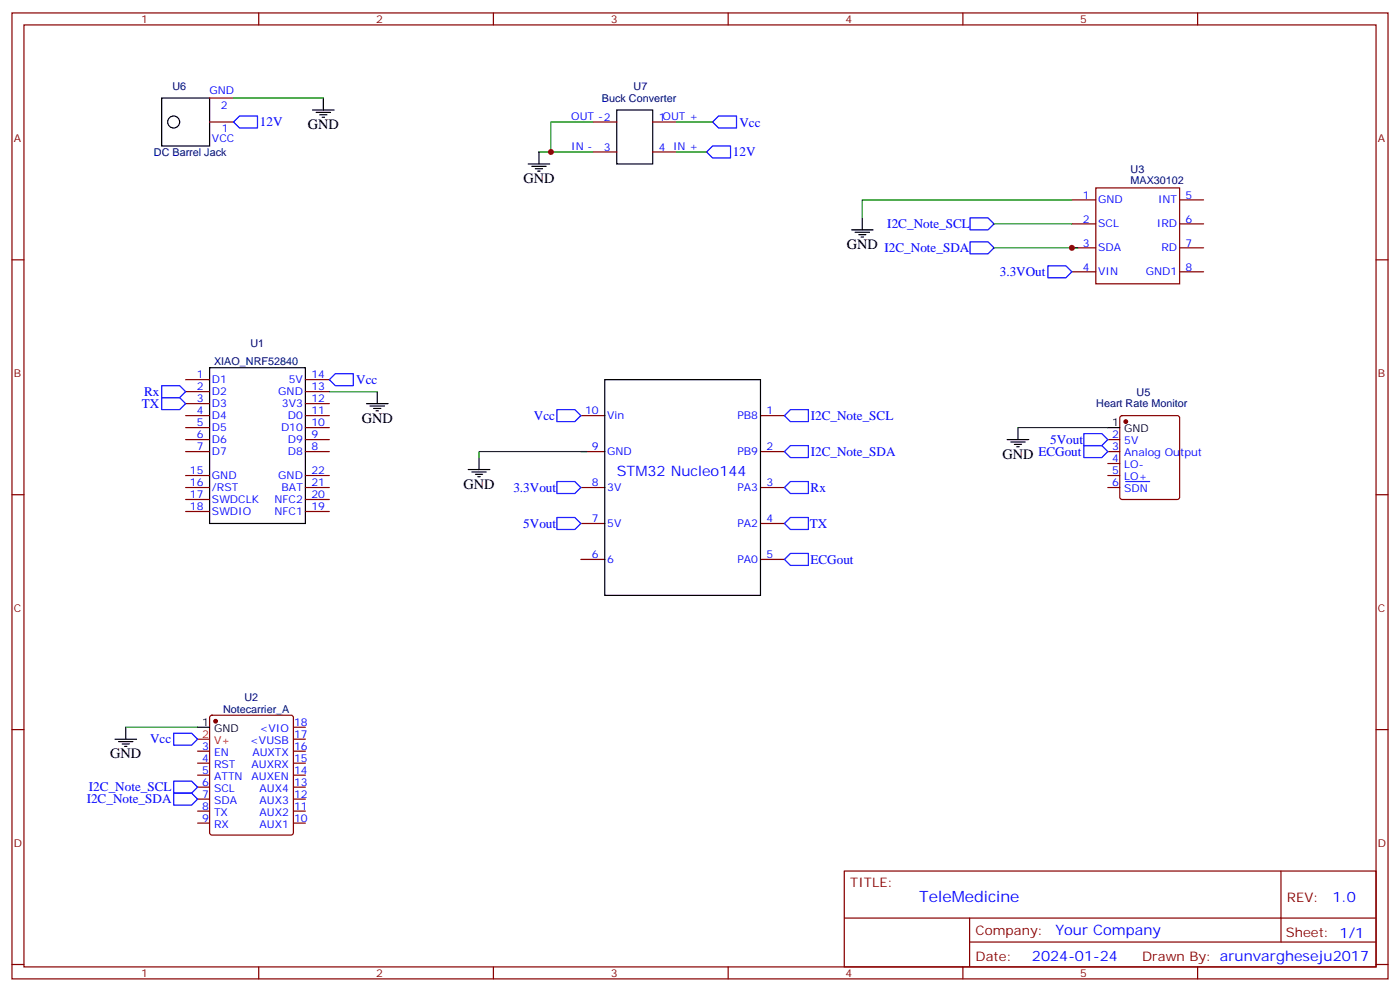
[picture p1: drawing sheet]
<svg xmlns="http://www.w3.org/2000/svg" width="412mm" height="292mm" viewBox="0 0 412 292" stroke-linecap="round" stroke-linejoin="round" font-family="sans-serif">
<g fill="none" stroke="#870000" stroke-width=".35">
<path d="M3.5 3.8h405.4v284.3h-405.4zM7.1 7.3h398.2v277.3h-398.2zM76.2 3.8v3.5M145.3 3.8v3.5M214.5 3.8v3.5M283.6 3.8v3.5M352.8 3.8v3.5M61.7 28.9h7.1M61.7 35.9h7.1M174.6 35.9h7.1M192.3 35.9h7M174.6 44.7h7.1"/>
<path d="M192.3 44.7h7M315.7 58.8h7.1M322.8 55.3h24.7v28.2h-24.7zM347.5 58.8h7M3.5 76.5h3.6M315.7 73h7.1M315.7 65.9h7.1M347.5 73h7M347.5 65.9h7M405.3 76.5h3.6M315.7 80h7.1M347.5 80h7"/>
<path d="M54.7 111.8h7M54.7 118.8h7M54.7 115.3h7M90 111.8h7M90 118.8h7M90 115.3h7M54.7 122.3h7M54.7 125.9h7M54.7 129.4h7M54.7 132.9h7M54.7 140h7M90 122.3h7"/>
<path d="M90 125.9h7M90 129.4h7M90 132.9h7M90 140h7M171.1 122.3h7.1M171.1 132.9h7.1M224 122.3h7.1M224 132.9h7.1M326.3 129.4h3.5M326.3 132.9h3.5M326.3 140h3.5M326.3 136.5h3.5"/>
<path d="M330.1 122.5l.5-.2h16.2l.5 .2 .2 .5v23.3l-.2 .5-.5 .2h-16.2l-.5-.2-.3-.5v-23.3zM3.5 145.6h3.6M54.7 143.5h7M54.7 147h7M54.7 150.6h7M90 143.5h7M90 147h7M90 150.6h7M171.1 143.5h7.1M171.1 154.1h7.1M224 143.5h7.1M224 154.1h7.1"/>
<path d="M326.3 143.5h3.5M405.3 145.6h3.6M171.1 164.7h7.1M224 164.7h7.1M3.5 214.8h3.6M62 210.7l.4-.2h23.3l.5 .2 .2 .5v33.9l-.2 .5-.5 .2h-23.3l-.5-.2-.2-.5v-33.9zM86.4 217.6h3.6M86.4 214.1h3.6M405.3 214.8h3.6M58.2 221.1h3.5M58.2 224.6h3.5M58.2 228.2h3.5"/>
<path d="M58.2 231.7h3.5M58.2 235.2h3.5M58.2 238.8h3.5M86.4 221.1h3.6M86.4 224.6h3.6M86.4 228.2h3.6M86.4 231.7h3.6M86.4 235.2h3.6M86.4 238.8h3.6M58.2 242.3h3.5M86.4 242.3h3.6M248.7 256.4h156.6v28.2h-156.6z"/>
<path d="M377.3 256.4v20.9M248.7 270.2h156.5M285.6 277.3h119.6M285.6 270.2v14.2M3.5 283.9h3.6M76.2 284.6v3.5M145.3 284.6v3.5M214.5 284.6v3.5M283.6 284.6v3.5M352.8 284.6v3.5M405.3 283.9h3.6"/>
</g>
<g fill="none" stroke="#000" stroke-width=".35">
<path d="M47.6 28.9h14.1v14.1h-14.1zM92.1 32.4h6.3M93.1 33.1h4.3M94.2 33.8h2.1M94.9 34.5h.7M95.2 28.9v3.5M181.7 32.4h10.6v15.9h-10.6zM155.6 48.3h6.3M156.6 49h4.3M157.7 49.7h2.1M158.4 50.4h.7M158.7 44.7v3.6"/>
<path d="M250.8 67.7h6.4M251.9 68.4h4.2M252.9 69.1h2.2M253.6 69.8h.8M254 64.1v3.6M61.7 108.2h28.3v45.9h-28.3zM107.9 118.8h6.4M109 119.5h4.2M111.1 115.3v3.5M178.2 111.8h45.8v63.5h-45.8zM110.1 120.2h2.1M110.8 120.9h.7"/>
<path d="M137.9 138.2h6.4M139 138.9h4.2M140.1 139.6h2.1M141.1 134.7v3.5M296.7 129.4h6.3M297.7 130.1h4.3M298.8 130.8h2.1M299.5 131.5h.7M299.9 125.9v3.5M326.3 125.9h3.5M140.8 140.3h.7M33.9 217.6h6.3"/>
<path d="M34.9 218.3h4.3M36 219h2.1M36.7 219.7h.7M37 214.1v3.5M58.2 214.1h3.5"/>
<circle cx="51.2" cy="35.9" r="1.76"/>
</g>
<g fill="#870000" stroke="#870000" stroke-width=".35">
<circle cx="63.5" cy="212.3" r=".53"/>
<circle cx="331.6" cy="124.1" r=".53"/>
</g>
<path d="M58.2 217.6h3.5" fill="none" stroke="#f00" stroke-width=".35"/>
<g fill="none" stroke="#00f" stroke-width=".35">
<path d="M68.8 35.9l1.8-1.8h5.2v3.6h-5.2zM209.9 35.9l1.8-1.8h5.3v3.6h-5.3zM208.1 44.7l1.8-1.7h5.3v3.5h-5.3zM285.8 64.1h5.2l1.8 1.8-1.8 1.8h-5.2zM285.8 71.2h5.2l1.8 1.8-1.8 1.7h-5.2zM308.7 78.2h5.3l1.7 1.8-1.7 1.8h-5.3zM47.6 113.5h5.3l1.8 1.8-1.8 1.8h-5.3zM47.6 117.1h5.3l1.8 1.7-1.8 1.8h-5.3zM97 111.8l1.8-1.8h5.3v3.5h-5.3zM164 120.6h5.3l1.8 1.7-1.8 1.8h-5.3zM231.1 122.3l1.7-1.7h5.3v3.5h-5.3zM231.1 132.9l1.7-1.7h5.3v3.5h-5.3z"/>
<path d="M319.3 127.6h5.3l1.7 1.8-1.7 1.8h-5.3zM319.3 131.2h5.3l1.7 1.7-1.7 1.8h-5.3zM164 141.7h5.3l1.8 1.8-1.8 1.8h-5.3zM164 152.3h5.3l1.8 1.8-1.8 1.8h-5.3zM231.1 143.5l1.7-1.8h5.3v3.6h-5.3zM231.1 154.1l1.7-1.8h5.3v3.6h-5.3zM331.6 141.7h7.1M231.1 164.7l1.7-1.8h5.3v3.5h-5.3zM51.2 215.8h5.2l1.8 1.8-1.8 1.8h-5.2zM51.2 229.9h5.2l1.8 1.8-1.8 1.8h-5.2zM51.2 233.5h5.2l1.8 1.7-1.8 1.8h-5.2z"/>
</g>
<path d="M68.8 28.9h26.4M174.6 35.9h-12.3v8.8M199.3 35.9h10.6M158.7 44.7h15.9M199.3 44.7h8.8M315.7 58.8h-61.7v5.3M292.8 65.9h22.9M292.8 73h24.7M97 115.3h14.1M172.9 132.9h-31.8v1.8M299.9 125.9h26.4M37 214.1h21.2" fill="none" stroke="#008700" stroke-width=".35"/>
<g fill="#c00">
<circle cx="162.3" cy="44.7" r=".88"/>
<circle cx="315.7" cy="73" r=".88"/>
</g>
<text font-size="4.6" fill="#00f" x="270.8" y="265.4">TeleMedicine</text>
<g font-size="4.2">
<text x="90.7" y="38">GND</text>
<text x="154.2" y="53.9">GND</text>
<text x="249.4" y="73.3">GND I2C_Note_SDA</text>
<text x="106.5" y="124.5">GND</text>
<text x="295.3" y="135">GND ECGout</text>
<text x="136.5" y="143.9">GND</text>
<text x="32.5" y="223.2">GND</text>
</g>
<g font-size="4.2" fill="#00f">
<text x="181.7" y="140">STM32 Nucleo144</text>
<text x="392.5" y="265.7">1.0</text>
<text x="310.9" y="275.2">Your Company</text>
<text x="304" y="283">2024-01-24</text>
</g>
<g font-size="3.9" fill="#00f">
<text x="76.6" y="37.2">12V</text>
<text x="217.8" y="37.2">Vcc</text>
<text x="215.9" y="46">12V</text>
<text x="261.4" y="67.2">I2C_Note_SCL</text>
<text x="294.5" y="81.3">3.3VOut</text>
<text x="104.9" y="113.1">Vcc</text>
<text x="42.4" y="116.5">Rx</text>
<text x="41.8" y="120.1">TX</text>
<text x="157.3" y="123.6">Vcc</text>
<text x="238.8" y="123.7">I2C_Note_SCL</text>
<text x="309.4" y="130.6">5Vout</text>
<text x="238.8" y="134.2">I2C_Note_SDA</text>
<text x="151.2" y="144.7">3.3Vout</text>
<text x="238.8" y="144.8">Rx</text>
<text x="154.1" y="155.3">5Vout</text>
<text x="238.6" y="155.4">TX</text>
<text x="238.7" y="166">ECGout</text>
<text x="44.2" y="218.8">Vcc</text>
<text x="26.2" y="233">I2C_Note_SCL</text>
<text x="25.5" y="236.5">I2C_Note_SDA</text>
</g>
<g font-size="3.9" fill="#800">
<text x="250.5" y="261">TITLE:</text>
<text x="379.1" y="265.7">REV:</text>
<text x="287.4" y="275.2">Company:</text>
<text x="378.7" y="275.8">Sheet: 1/1</text>
<text x="287.4" y="282.9">Date:</text>
<text x="336.4" y="282.9">Drawn By: arunvargheseju2017</text>
</g>
<g font-size="3.2" fill="#800">
<text x="41.6" y="6.8">1</text>
<text x="110.8" y="6.8">2</text>
<text x="179.9" y="6.8">3</text>
<text x="249.1" y="6.8">4</text>
<text x="318.2" y="6.8">5</text>
<text x="4.1" y="41.9">A</text>
<text x="405.9" y="41.9">A</text>
<text x="4.1" y="111.1">B</text>
<text x="405.9" y="111.1">B</text>
<text x="4.1" y="180.2">C</text>
<text x="405.9" y="180.2">C</text>
<text x="4.1" y="249.3">D</text>
<text x="405.9" y="249.3">D</text>
<text x="41.6" y="287.6">1</text>
<text x="110.8" y="287.6">2</text>
<text x="179.9" y="287.6">3</text>
<text x="249.1" y="287.6">4</text>
<text x="318.2" y="287.6">5</text>
</g>
<g font-size="3.2" fill="#000080">
<text x="50.8" y="26.4">U6</text>
<text x="177.3" y="30">Buck Converter</text>
<text x="186.6" y="26.4">U7</text>
<text x="45.4" y="45.9">DC Barrel Jack</text>
<text x="333" y="51">U3</text>
<text x="333" y="54.1">MAX30102</text>
<text x="63.1" y="107.6">XIAO_NRF52840</text>
<text x="73.7" y="102.3">U1</text>
<text x="322.9" y="119.9">Heart Rate Monitor</text>
<text x="334.8" y="116.4">U5</text>
<text x="65.7" y="209.9">Notecarrier_A</text>
<text x="72" y="206.4">U2</text>
</g>
<g font-size="3.2" fill="#00f">
<text x="61.7" y="27.8">GND</text>
<text x="65" y="32">2</text>
<text x="168.3" y="35.2">OUT -2</text>
<text x="194" y="35.6">1OUT +</text>
<text x="62.4" y="41.9">VCC</text>
<text x="65.4" y="38.7">1</text>
<text x="168.3" y="44">IN -</text>
<text x="177.9" y="44.4">3</text>
<text x="194" y="44.4">4 IN +</text>
<text x="319" y="58.5">1</text>
<text x="323.5" y="59.9">GND</text>
<text x="341.1" y="59.9">INT</text>
<text x="349.2" y="58.5">5</text>
<text x="319" y="65.5">2</text>
<text x="349.2" y="65.5">6</text>
<text x="323.5" y="67">SCL</text>
<text x="340.8" y="67">IRD</text>
<text x="319" y="72.6">3</text>
<text x="323.5" y="74">SDA</text>
<text x="342.1" y="74">RD</text>
<text x="349.2" y="72.6">7</text>
<text x="319" y="79.7">4</text>
<text x="323.5" y="81.1">VIN</text>
<text x="337.5" y="81.1">GND1</text>
<text x="349.2" y="79.7">8</text>
<text x="58" y="111.4">1</text>
<text x="62.4" y="112.8">D1</text>
<text x="85.1" y="112.8">5V</text>
<text x="91.7" y="111.4">14</text>
<text x="58" y="118.5">3</text>
<text x="58" y="114.9">2</text>
<text x="62.4" y="119.9">D3</text>
<text x="62.4" y="116.3">D2</text>
<text x="82" y="116.3">GND</text>
<text x="83.1" y="119.9">3V3</text>
<text x="91.7" y="118.5">12</text>
<text x="91.7" y="114.9">13</text>
<text x="58" y="122">4</text>
<text x="58" y="125.5">5</text>
<text x="62.4" y="123.4">D4</text>
<text x="84.8" y="123.4">D0</text>
<text x="91.7" y="125.5">10</text>
<text x="91.7" y="122">11</text>
<text x="172.4" y="122">10</text>
<text x="178.9" y="123.4">Vin</text>
<text x="217.2" y="123.4">PB8</text>
<text x="225.8" y="122">1</text>
<text x="58" y="129">6</text>
<text x="62.4" y="126.9">D5</text>
<text x="62.4" y="130.5">D6</text>
<text x="82.8" y="126.9">D10</text>
<text x="84.8" y="130.5">D9</text>
<text x="91.7" y="129">9</text>
<text x="327.7" y="129">2</text>
<text x="331.2" y="130.8">5V</text>
<text x="58" y="132.6">7</text>
<text x="62.4" y="134">D7</text>
<text x="84.8" y="134">D8</text>
<text x="91.7" y="132.6">8</text>
<text x="174.4" y="132.6">9</text>
<text x="178.9" y="134">GND</text>
<text x="217.2" y="134">PB9</text>
<text x="225.8" y="132.6">2</text>
<text x="327.7" y="132.6">3</text>
<text x="327.7" y="136.1">4</text>
<text x="331.2" y="134.3">Analog Output</text>
<text x="331.2" y="137.9">LO-</text>
<text x="55.9" y="139.6">15</text>
<text x="55.9" y="143.2">16</text>
<text x="62.4" y="141">GND</text>
<text x="82" y="141">GND</text>
<text x="91.7" y="143.2">21</text>
<text x="91.7" y="139.6">22</text>
<text x="174.4" y="143.2">8</text>
<text x="225.8" y="143.2">3</text>
<text x="327.7" y="139.6">5</text>
<text x="327.7" y="143.2">6</text>
<text x="331.2" y="141.4">LO+</text>
<text x="55.9" y="146.7">17</text>
<text x="62.4" y="144.6">/RST</text>
<text x="62.4" y="148.1">SWDCLK</text>
<text x="80.8" y="148.1">NFC2</text>
<text x="83" y="144.6">BAT</text>
<text x="91.7" y="146.7">20</text>
<text x="178.9" y="144.6">3V</text>
<text x="217.2" y="144.6">PA3</text>
<text x="331.2" y="144.9">SDN</text>
<text x="55.9" y="150.2">18</text>
<text x="62.4" y="151.6">SWDIO</text>
<text x="80.8" y="151.6">NFC1</text>
<text x="91.7" y="150.2">19</text>
<text x="174.4" y="153.7">7</text>
<text x="178.9" y="155.2">5V</text>
<text x="217.2" y="155.2">PA2</text>
<text x="225.8" y="153.7">4</text>
<text x="174.4" y="164.3">6</text>
<text x="178.9" y="165.7">6</text>
<text x="217.2" y="165.7">PA0</text>
<text x="225.8" y="164.3">5</text>
<text x="76.5" y="215.5">&lt;VIO</text>
<text x="86.6" y="213.7">18</text>
<text x="59.5" y="220.8">3</text>
<text x="73.7" y="219">&lt;VUSB</text>
<text x="86.6" y="220.8">16</text>
<text x="86.6" y="217.2">17</text>
<text x="59.5" y="224.3">4</text>
<text x="59.5" y="227.8">5</text>
<text x="63" y="222.5">EN</text>
<text x="63" y="226.1">RST</text>
<text x="74.1" y="226.1">AUXRX</text>
<text x="74.3" y="222.5">AUXTX</text>
<text x="86.6" y="227.8">14</text>
<text x="86.6" y="224.3">15</text>
<text x="59.5" y="231.4">6</text>
<text x="63" y="229.6">ATTN</text>
<text x="63" y="233.1">SCL</text>
<text x="74.1" y="229.6">AUXEN</text>
<text x="76.4" y="233.1">AUX4</text>
<text x="86.6" y="231.4">13</text>
<text x="59.5" y="234.9">7</text>
<text x="59.5" y="238.4">8</text>
<text x="63" y="236.6">SDA</text>
<text x="76.4" y="236.6">AUX3</text>
<text x="86.6" y="238.4">11</text>
<text x="86.6" y="234.9">12</text>
<text x="59.5" y="241.9">9</text>
<text x="63" y="240.2">TX</text>
<text x="63" y="243.7">RX</text>
<text x="76.4" y="243.7">AUX1</text>
<text x="76.4" y="240.2">AUX2</text>
<text x="86.6" y="241.9">10</text>
</g>
<g font-size="3.2">
<text x="327.7" y="125.5">1</text>
<text x="331.2" y="127.3">GND</text>
<text x="59.5" y="213.7">1</text>
<text x="63" y="215.5">GND</text>
</g>
<g font-size="3.2" fill="#f00">
<text x="59.5" y="217.2">2</text>
<text x="63" y="219">V+</text>
</g>
</svg>
